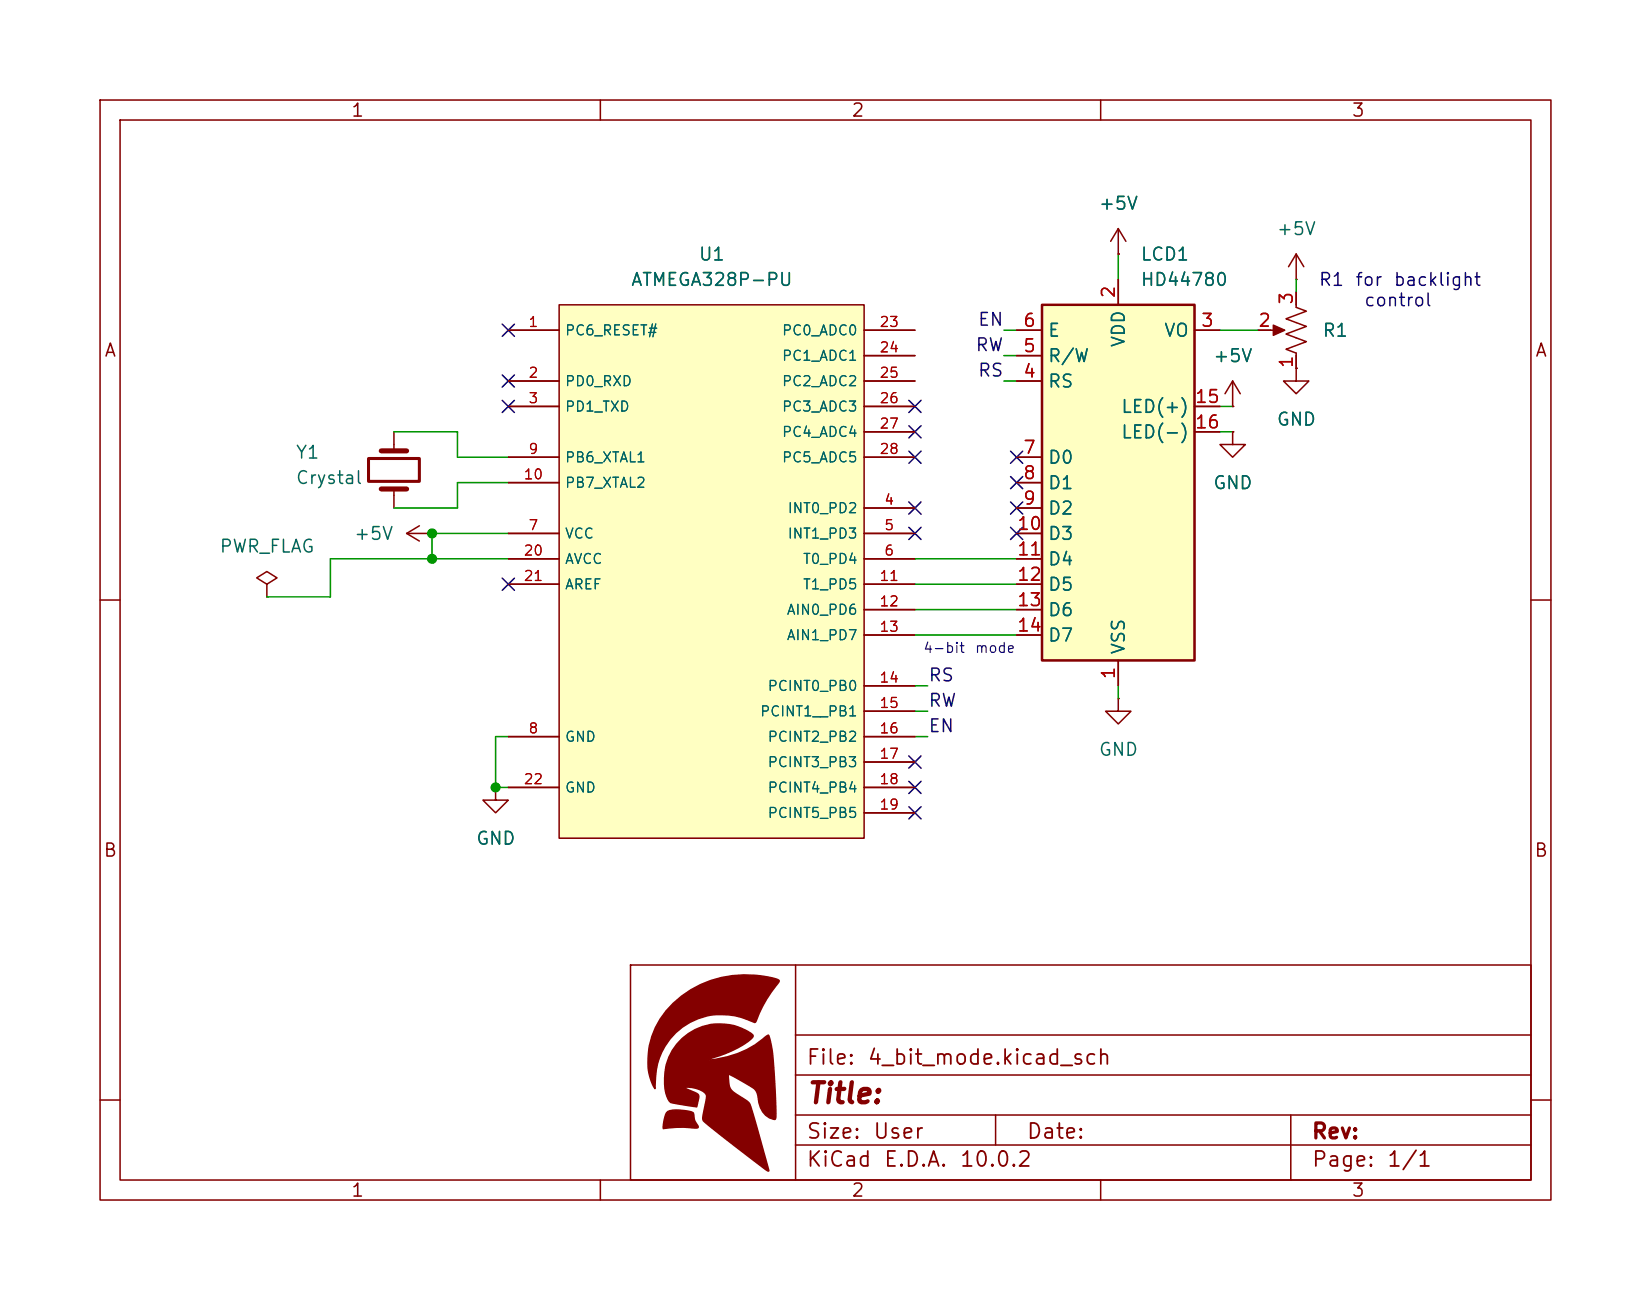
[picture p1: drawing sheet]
<svg xmlns="http://www.w3.org/2000/svg" width="165mm" height="130mm" viewBox="0 0 165 130" stroke-linecap="round" stroke-linejoin="round" font-family="sans-serif">
<g fill="none" stroke="#840000" stroke-width=".15">
<path d="M10 10h145v110h-145zM12 12h141v106h-141zM60 10v2M110 10v2M111.8 25.4h.1M111.8 22.9l-.8 1.2M111.8 22.9l.7 1.2M111.8 22.9v2.5M123.2 38.1l-.8 1.3M123.2 38.1l.8 1.3M123.2 38.1v2.5M129.5 36.8v1.3h1.3l-1.3 1.3-1.2-1.3h1.2"/>
<path d="M129.5 36.8h.1M123.2 40.6h.1M123.2 43.2v1.3h1.3l-1.3 1.2-1.3-1.2h1.3M123.2 43.2h.1M10 60h2M111.8 69.9v1.2h1.2l-1.2 1.3-1.3-1.3h1.3M111.8 69.9h.1M153 60h2M63 96.5h90v21.5h-90zM79.5 96.5v21.5M10 110h2M60 118v2"/>
<path d="M99.5 111.5v3M110 118v2M129 111.5v6.5M153 110h2M153 114.5h-73.5M153 111.5h-73.5M153 107.5h-73.5M153 103.5h-73.5"/>
</g>
<g fill="#840000" stroke="#840000" stroke-width=".15">
<path d="M68.2 103.8a5.5 5.5 0 0 1 7.1-.3 1.51 1.51 0 0 1-1 1 17.3 17.3 0 0 1-3.5 1.4l-.1 .1a10 10 0 0 0 6.1-2.5l.1 .3a38.9 38.9 0 0 1 .6 7.8v.3a1.86 1.86 0 0 1-1.7-2 1.46 1.46 0 0 0-1-1.4l-2-1.1v.6a1.37 1.37 0 0 0 .8 1.4l.7 .4a1.38 1.38 0 0 1 .8 1.2l1.7 6.1h-.1a84.5 84.5 0 0 1-6.4-5.1l.1-1a3 3 0 0 0 .2-1.6 2.56 2.56 0 0 0-2.3-.6l.8 .3a.74 .74 0 0 1 .7 .6l-.2 1-.7-.1a5.5 5.5 0 0 1-2-.5 5.4 5.4 0 0 1 .8-5.7z"/>
<path d="M66.7 111.2a4 4 0 0 1 2.6 .1 2.28 2.28 0 0 0 .5 1.4l-.2 .1a12.6 12.6 0 0 0-3.3 .1 2.95 2.95 0 0 1 .4-1.7z"/>
<path d="M67.3 100.4a10.7 10.7 0 0 1 10.5-2.4v.2a13.8 13.8 0 0 0-2.3 4h-.1a6.7 6.7 0 0 0-9.9 5.8v.9a5.8 5.8 0 0 1-.6-4.3 8 8 0 0 1 2.4-4.2z"/>
</g>
<path d="M104.1 30.5h15.3v35.5h-15.3z" fill="#ffffc2"/>
<path d="M104.1 30.5h15.3v35.5h-15.3z" fill="none" stroke="#840000" stroke-width=".25"/>
<g fill="none" stroke="#840000" stroke-width=".15">
<path d="M101.6 33h2.5M101.6 38.1h2.5M101.6 35.6h2.5M111.8 27.9v2.6M119.4 33h2.5M26.7 58.4l1-.6-1-.6-1 .6 1 .6v1.3M26.7 59.7h.1M39.4 43.2v1.9M39.4 48.9v1.9M40.6 53.3h2.6M40.6 53.3l1.3 .8M41.9 52.6l-1.3 .7"/>
<path d="M43.2 53.3h.1M101.6 45.7h2.5M101.6 48.3h2.5M101.6 50.8h2.5M101.6 53.3h2.5M101.6 55.9h2.5M101.6 58.4h2.5M119.4 40.6h2.5M119.4 43.2h2.5M101.6 61h2.5M101.6 63.5h2.5M111.8 66v2.6"/>
</g>
<path d="M38.1 45.1h2.5M38.1 48.9h2.5" fill="none" stroke="#840000" stroke-width=".51"/>
<path d="M36.8 45.8h5.1v2.3h-5.1z" fill="none" stroke="#840000" stroke-width=".3"/>
<path d="M55.9 30.5h30.5v53.3h-30.5z" fill="#ffffc2"/>
<g fill="none" stroke="#840000" stroke-width=".15">
<path d="M50.8 33h5.1M50.8 38.1h5.1M55.9 30.5h30.5v53.3h-30.5zM86.4 33h5M86.4 38.1h5M86.4 35.6h5M101.6 33h2.5M101.6 38.1h2.5M101.6 35.6h2.5M111.8 25.4h.1M111.8 27.9v2.6M119.4 33h2.5"/>
<path d="M125.7 33h2.3M129.5 27.9h.1M129.5 29.2v1.5l1.1 .4-2.1 .8 2.1 .7-2.1 .8 2.1 .8-2.1 .7 1 .4v1.5M129.5 36.8h.1M129.5 25.4l-.7 1.3M129.5 25.4l.8 1.3M129.5 25.4v2.5M50.8 40.6h5.1M50.8 53.3h5.1M50.8 55.9h5.1M50.8 45.7h5.1M50.8 48.3h5.1"/>
<path d="M50.8 58.4h5.1M86.4 40.6h5M86.4 50.8h5M86.4 53.3h5M86.4 55.9h5M86.4 45.7h5M86.4 58.4h5M86.4 43.2h5M101.6 50.8h2.5M101.6 53.3h2.5M101.6 55.9h2.5M101.6 45.7h2.5"/>
<path d="M101.6 48.3h2.5M101.6 58.4h2.5M119.4 40.6h2.5M119.4 43.2h2.5M123.2 40.6h.1M123.2 43.2h.1M49.5 78.7v1.3h1.3l-1.3 1.3-1.2-1.3h1.2M49.5 78.7h.1M50.8 73.7h5.1M50.8 78.7h5.1M86.4 73.7h5M86.4 61h5"/>
<path d="M86.4 63.5h5M86.4 68.6h5M86.4 71.1h5M86.4 76.2h5M86.4 78.7h5M101.6 61h2.5M101.6 63.5h2.5M111.8 66v2.6M86.4 81.3h5"/>
</g>
<path d="M127.3 32.5l1.1 .5-1.1 .5z" fill="#840000" stroke="#840000" stroke-width=".15"/>
<g fill="none" stroke="#009600" stroke-width=".15">
<path d="M100.3 38.1h1.3M100.3 35.6h1.3M100.3 33h1.3M111.8 25.4v2.5M121.9 33h3.8M129.5 27.9v1.3M39.4 43.2h6.3v2.5h5.1M50.8 55.9h-17.8v3.8h-6.3M50.8 48.3h-5.1v2.5h-6.3M50.8 53.3h-7.6v2.6M91.4 55.9h10.2M91.4 58.4h10.2"/>
<path d="M121.9 40.6h1.3M121.9 43.2h1.3M50.8 73.7h-1.3v5h1.3M91.4 61h10.2M91.4 63.5h10.2M91.4 71.1h1.3M91.4 73.7h1.3M91.4 68.6h1.3M111.8 68.6v1.3"/>
</g>
<g fill="none" stroke="#000084" stroke-width=".15">
<path d="M50.2 37.5l1.2 1.2M50.2 32.4l1.2 1.2M51.4 37.5l-1.2 1.2M51.4 32.4l-1.2 1.2M50.2 57.8l1.2 1.2M50.2 40l1.2 1.3M51.4 57.8l-1.2 1.2M51.4 40l-1.2 1.3M90.8 52.7l1.2 1.3M90.8 42.6l1.2 1.2M90.8 50.2l1.2 1.2M90.8 45.1l1.2 1.2"/>
<path d="M90.8 40l1.2 1.3M92 52.7l-1.2 1.3M92 42.6l-1.2 1.2M92 50.2l-1.2 1.2M92 45.1l-1.2 1.2M92 40l-1.2 1.3M101 52.7l1.2 1.3M101 45.1l1.2 1.2M101 47.7l1.2 1.2M101 50.2l1.2 1.2M102.2 52.7l-1.2 1.3M102.2 45.1l-1.2 1.2"/>
<path d="M102.2 47.7l-1.2 1.2M102.2 50.2l-1.2 1.2M90.8 75.6l1.2 1.2M90.8 78.1l1.2 1.3M92 75.6l-1.2 1.2M92 78.1l-1.2 1.3M90.8 80.7l1.2 1.2M92 80.7l-1.2 1.2"/>
</g>
<g fill="#009600" stroke="#009600" stroke-width=".1">
<circle cx="49.5" cy="78.7" r=".46"/>
<circle cx="43.2" cy="53.3" r=".46"/>
<circle cx="43.2" cy="55.9" r=".46"/>
</g>
<text font-size="2" fill="#840000" x="80.5" y="110.8">Title:</text>
<g font-size="1.5" fill="#840000">
<text x="80.5" y="106.9">File:</text>
<text x="86.6" y="106.9">4_bit_mode.kicad_sch</text>
<text x="80.5" y="117.1">KiCad</text>
<text x="80.5" y="114.3">Size:</text>
<text x="87.2" y="114.3">User</text>
<text x="88.2" y="117.1">E.D.A.</text>
<text x="95.8" y="117.1">10.0.2</text>
<text x="102.5" y="114.3">Date:</text>
<text x="131" y="114.3">Rev:</text>
<text x="131" y="117.1">Page:</text>
<text x="138.5" y="117.1">1/1</text>
</g>
<g font-size="1.3" fill="#840000">
<text x="35" y="12">1</text>
<text x="85" y="12">2</text>
<text x="135" y="12">3</text>
<text x="10.3" y="36">A</text>
<text x="153.3" y="36">A</text>
<text x="10.3" y="86">B</text>
<text x="153.3" y="86">B</text>
<text x="35" y="120">1</text>
<text x="85" y="120">2</text>
<text x="135" y="120">3</text>
</g>
<g font-size="1.3" fill="#006464">
<text x="109.7" y="21.3">+5V</text>
<text x="127.5" y="23.8">+5V</text>
<text x="63" y="28.9">ATMEGA328P-PU</text>
<text x="69.7" y="26.4">U1</text>
<text x="113.9" y="26.4">LCD1</text>
<text x="113.9" y="28.9">HD44780</text>
<text x="104.6" y="34">E</text>
<text x="112.7" y="34.8" transform="rotate(-90 112.7 34.8)">VDD</text>
<text x="116.2" y="34">VO</text>
<text x="132.1" y="34">R1</text>
<text x="104.6" y="39.1">RS</text>
<text x="104.6" y="36.5">R/W</text>
<text x="112" y="41.6">LED(+)</text>
<text x="121.2" y="36.5">+5V</text>
<text x="29.5" y="46.2">Y1</text>
<text x="104.6" y="46.7">D0</text>
<text x="112" y="44.2">LED(-)</text>
<text x="127.5" y="42.9">GND</text>
<text x="29.5" y="48.7">Crystal</text>
<text x="104.6" y="49.2">D1</text>
<text x="104.6" y="51.8">D2</text>
<text x="121.2" y="49.2">GND</text>
<text x="21.9" y="55.6">PWR_FLAG</text>
<text x="35.3" y="54.3">+5V</text>
<text x="104.6" y="54.3">D3</text>
<text x="104.6" y="56.9">D4</text>
<text x="104.6" y="59.4">D5</text>
<text x="104.6" y="61.9">D6</text>
<text x="104.6" y="64.5">D7</text>
<text x="112.7" y="65.5" transform="rotate(-90 112.7 65.5)">VSS</text>
<text x="109.7" y="75.9">GND</text>
<text x="47.5" y="84.8">GND</text>
</g>
<g font-size="1.3" fill="#a90000">
<text x="111.7" y="29.9" transform="rotate(-90 111.7 29.9)">2</text>
<text x="102.2" y="35.5">5</text>
<text x="102.2" y="33">6</text>
<text x="119.9" y="33">3</text>
<text x="125.7" y="33">2</text>
<text x="129.5" y="30.6" transform="rotate(-90 129.5 30.6)">3</text>
<text x="102.2" y="38.1">4</text>
<text x="119.3" y="40.6">15</text>
<text x="129.5" y="36.9" transform="rotate(-90 129.5 36.9)">1</text>
<text x="102.2" y="45.7">7</text>
<text x="119.3" y="43.2">16</text>
<text x="101.6" y="53.3">10</text>
<text x="102.2" y="48.2">8</text>
<text x="102.2" y="50.8">9</text>
<text x="101.6" y="55.9">11</text>
<text x="101.6" y="58.4">12</text>
<text x="101.6" y="60.9">13</text>
<text x="101.6" y="63.5">14</text>
<text x="111.7" y="68" transform="rotate(-90 111.7 68)">1</text>
</g>
<g font-size="1.3" fill="#0000c2">
<text x="131.7" y="28.9">R1</text>
<text x="135.4" y="28.9">for</text>
<text x="139.2" y="28.9">backlight</text>
<text x="136.2" y="31">control</text>
</g>
<g font-size="1.3" fill="#0f0f0f">
<text x="97.4" y="35.4">RW</text>
<text x="97.6" y="32.9">EN</text>
<text x="97.6" y="38">RS</text>
<text x="92.7" y="71">RW</text>
<text x="92.7" y="68.5">RS</text>
<text x="92.7" y="73.5">EN</text>
</g>
<g font-size="1" fill="#a90000">
<text x="52.7" y="32.9">1</text>
<text x="87.8" y="32.9">23</text>
<text x="87.8" y="35.5">24</text>
<text x="52.7" y="38">2</text>
<text x="52.7" y="40.6">3</text>
<text x="87.8" y="38">25</text>
<text x="87.8" y="40.6">26</text>
<text x="52.7" y="45.6">9</text>
<text x="87.8" y="43.1">27</text>
<text x="87.8" y="45.6">28</text>
<text x="52.3" y="48.2">10</text>
<text x="52.7" y="53.3">7</text>
<text x="88.3" y="50.7">4</text>
<text x="88.3" y="53.3">5</text>
<text x="52.3" y="55.8">20</text>
<text x="52.3" y="58.3">21</text>
<text x="87.8" y="58.3">11</text>
<text x="88.3" y="55.8">6</text>
<text x="87.8" y="60.9">12</text>
<text x="87.8" y="63.4">13</text>
<text x="87.8" y="68.5">14</text>
<text x="87.8" y="71">15</text>
<text x="52.7" y="73.6">8</text>
<text x="87.8" y="73.6">16</text>
<text x="87.8" y="76.1">17</text>
<text x="52.3" y="78.7">22</text>
<text x="87.8" y="78.7">18</text>
<text x="87.8" y="81.2">19</text>
</g>
<g font-size="1" fill="#006464">
<text x="56.4" y="33.8">PC6_RESET#</text>
<text x="78.1" y="33.8">PC0_ADC0</text>
<text x="56.4" y="38.9">PD0_RXD</text>
<text x="56.4" y="41.4">PD1_TXD</text>
<text x="78.1" y="36.3">PC1_ADC1</text>
<text x="78.1" y="38.9">PC2_ADC2</text>
<text x="78.1" y="41.4">PC3_ADC3</text>
<text x="56.4" y="46.5">PB6_XTAL1</text>
<text x="78.1" y="43.9">PC4_ADC4</text>
<text x="78.1" y="46.5">PC5_ADC5</text>
<text x="56.4" y="49">PB7_XTAL2</text>
<text x="78.6" y="51.6">INT0_PD2</text>
<text x="56.4" y="54.1">VCC</text>
<text x="56.4" y="56.6">AVCC</text>
<text x="56.4" y="59.2">AREF</text>
<text x="78.6" y="54.1">INT1_PD3</text>
<text x="80.2" y="56.6">T0_PD4</text>
<text x="80.2" y="59.2">T1_PD5</text>
<text x="78.5" y="61.7">AIN0_PD6</text>
<text x="78.5" y="64.3">AIN1_PD7</text>
<text x="75.9" y="71.9">PCINT1__PB1</text>
<text x="76.6" y="69.3">PCINT0_PB0</text>
<text x="56.4" y="74.4">GND</text>
<text x="76.6" y="74.4">PCINT2_PB2</text>
<text x="76.6" y="77">PCINT3_PB3</text>
<text x="56.4" y="79.5">GND</text>
<text x="76.6" y="79.5">PCINT4_PB4</text>
<text x="76.6" y="82">PCINT5_PB5</text>
</g>
<g font-size="1" fill="#0000c2">
<text x="92.2" y="65.5">4-bit</text>
<text x="97.4" y="65.5">mode</text>
</g>
</svg>
